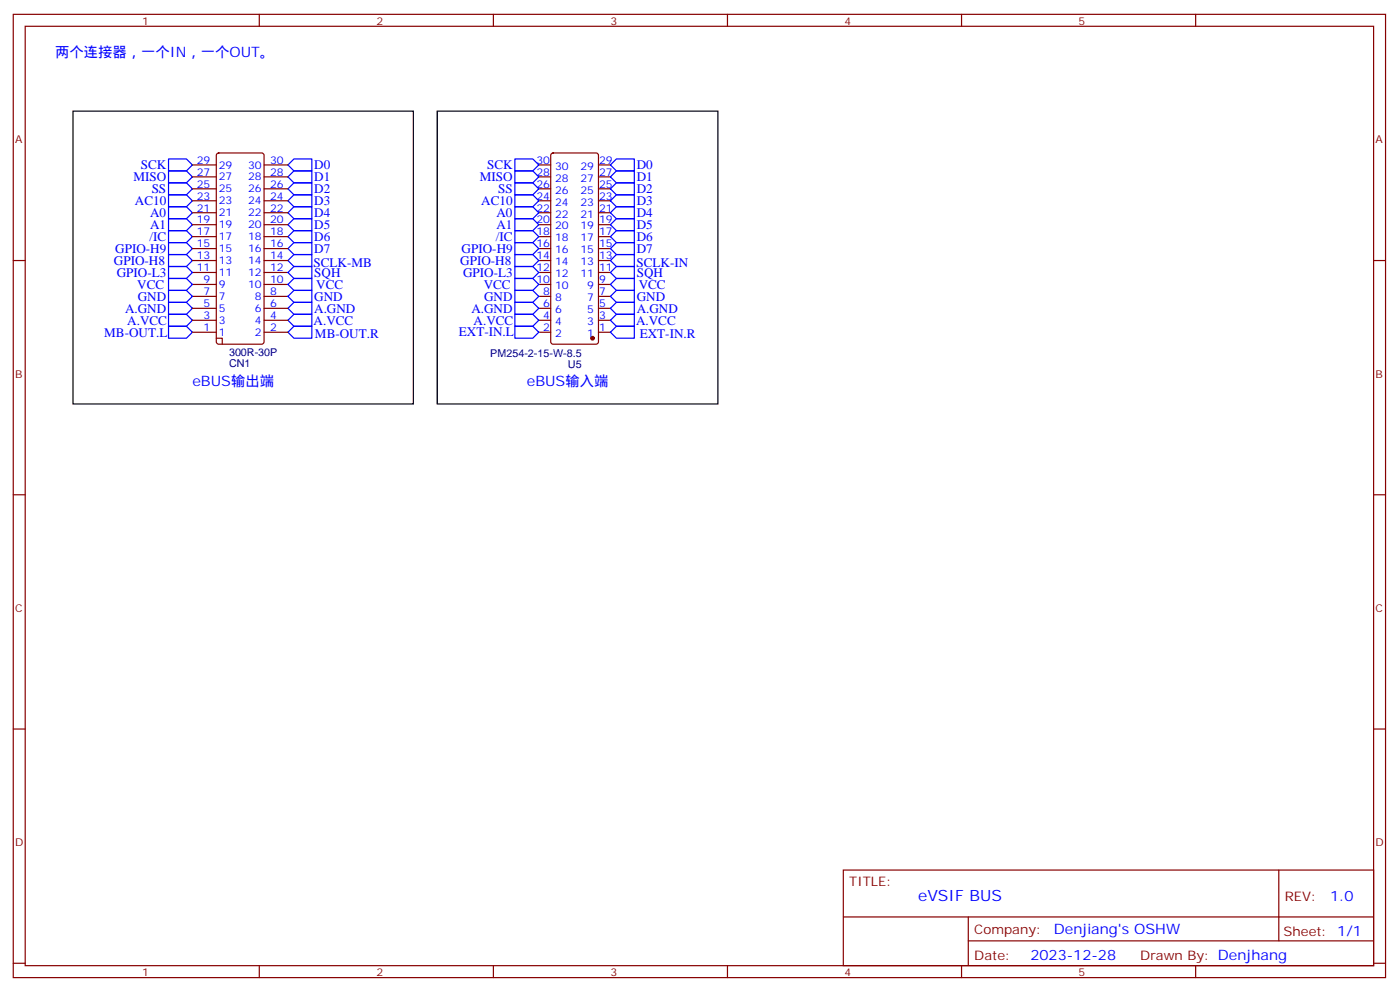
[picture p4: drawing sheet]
<svg xmlns="http://www.w3.org/2000/svg" width="414mm" height="293mm" viewBox="0 0 414 293" stroke-linecap="round" stroke-linejoin="round" font-family="sans-serif">
<g fill="none" stroke="#870000" stroke-width=".35">
<path d="M3.9 4.2h405.4v284.4h-405.4zM7.4 7.8h398.3v277.2h-398.3zM76.6 4.2v3.6M145.7 4.2v3.6M214.9 4.2v3.6M284 4.2v3.6M353.2 4.2v3.6M56.8 48.7h7.1M56.8 52.2h7.1M56.8 55.7h7.1M56.8 59.3h7.1M64.1 45.4l.5-.2h12.7l.6 .4 .1 55.3-.5 .6-12.9 .1-.7-.5v-55.2z"/>
<path d="M78 48.7h7.1M78 52.2h7.1M78 55.7h7.1M78 59.3h7.1M159.1 48.7h3.6M159.1 52.2h3.6M159.1 55.7h3.6M159.1 59.3h3.6M162.9 45.4l.5-.2h12.7l.6 .4 .1 55.3-.5 .6-12.9 .1-.7-.5v-55.2zM176.8 48.7h3.5M176.8 52.2h3.5M176.8 55.7h3.5"/>
<path d="M176.8 59.3h3.5M3.9 76.9h3.5M56.8 76.9h7.1M56.8 62.8h7.1M56.8 66.3h7.1M56.8 69.8h7.1M56.8 73.4h7.1M78 76.9h7.1M78 62.8h7.1M78 66.3h7.1M78 69.8h7.1M78 73.4h7.1"/>
<path d="M159.1 76.9h3.6M159.1 62.8h3.6M159.1 66.3h3.6M159.1 69.8h3.6M159.1 73.4h3.6M176.8 76.9h3.5M176.8 62.8h3.5M176.8 66.3h3.5M176.8 69.8h3.5M176.8 73.4h3.5M405.7 76.9h3.6M56.8 98.1h7.1"/>
<path d="M56.8 94.5h7.1M56.8 91h7.1M56.8 87.5h7.1M56.8 84h7.1M56.8 80.4h7.1M63.9 99.8h1.8v1.8M78 98.1h7.1M78 94.5h7.1M78 91h7.1M78 87.5h7.1M78 84h7.1M78 80.4h7.1"/>
<path d="M159.1 98.1h3.6M159.1 94.5h3.6M159.1 91h3.6M159.1 87.5h3.6M159.1 84h3.6M159.1 80.4h3.6M176.8 98.1h3.5M176.8 94.5h3.5M176.8 91h3.5M176.8 87.5h3.5M176.8 84h3.5M176.8 80.4h3.5"/>
<path d="M3.9 146h3.5M405.7 146h3.6M3.9 215.2h3.5M405.7 215.2h3.6M249.1 256.8h156.6v28.2h-156.6zM377.7 256.8v20.9M249.1 270.7h156.5M286 277.7h119.6M286 270.7v14.1M3.9 284.3h3.5M76.6 285v3.6M145.7 285v3.6"/>
<path d="M214.9 285v3.6M284 285v3.6M353.2 285v3.6M405.7 284.3h3.6"/>
</g>
<g fill="none" stroke="#00f" stroke-width=".35">
<path d="M49.8 57.5h5.3l1.7 1.8-1.7 1.7h-5.3zM49.8 54h5.3l1.7 1.7-1.7 1.8h-5.3zM49.8 50.4h5.3l1.7 1.8-1.7 1.8h-5.3zM49.8 46.9h5.3l1.7 1.8-1.7 1.7h-5.3zM86.8 57.5h5.3v3.5h-5.3l-1.7-1.7zM86.8 54h5.3v3.5h-5.3l-1.7-1.8zM86.8 50.4h5.3v3.6h-5.3l-1.7-1.8zM86.8 46.9h5.3v3.5h-5.3l-1.7-1.7zM152.1 46.9h5.3l1.7 1.8-1.7 1.7h-5.3zM152.1 50.4h5.3l1.7 1.8-1.7 1.8h-5.3zM152.1 54h5.3l1.7 1.7-1.7 1.8h-5.3zM152.1 57.5h5.3l1.7 1.8-1.7 1.7h-5.3z"/>
<path d="M182.1 46.9h5.3v3.5h-5.3l-1.8-1.7zM182.1 50.4h5.3v3.6h-5.3l-1.8-1.8zM182.1 54h5.3v3.5h-5.3l-1.8-1.8zM182.1 57.5h5.3v3.5h-5.3l-1.8-1.7zM49.8 64.6h5.3l1.7 1.7-1.7 1.8h-5.3zM49.8 61h5.3l1.7 1.8-1.7 1.8h-5.3zM49.8 68.1h5.3l1.7 1.7-1.7 1.8h-5.3zM49.8 75.1h5.3l1.7 1.8-1.7 1.8h-5.3zM49.8 71.6h5.3l1.7 1.8-1.7 1.7h-5.3zM49.8 78.7h5.3l1.7 1.7-1.7 1.8h-5.3zM86.8 71.6h5.3v3.5h-5.3l-1.7-1.7zM86.8 68.1h5.3v3.5h-5.3l-1.7-1.8z"/>
<path d="M86.8 64.6h5.3v3.5h-5.3l-1.7-1.8zM86.8 61h5.3v3.6h-5.3l-1.7-1.8zM86.8 75.1h5.3v3.6h-5.3l-1.7-1.8zM86.8 78.7h5.3v3.5h-5.3l-1.7-1.8zM152.1 78.7h5.3l1.7 1.7-1.7 1.8h-5.3zM152.1 71.6h5.3l1.7 1.8-1.7 1.7h-5.3zM152.1 75.1h5.3l1.7 1.8-1.7 1.8h-5.3zM152.1 68.1h5.3l1.7 1.7-1.7 1.8h-5.3zM152.1 61h5.3l1.7 1.8-1.7 1.8h-5.3zM152.1 64.6h5.3l1.7 1.7-1.7 1.8h-5.3zM182.1 78.7h5.3v3.5h-5.3l-1.8-1.8zM182.1 75.1h5.3v3.6h-5.3l-1.8-1.8z"/>
<path d="M182.1 61h5.3v3.6h-5.3l-1.8-1.8zM182.1 64.6h5.3v3.5h-5.3l-1.8-1.8zM182.1 68.1h5.3v3.5h-5.3l-1.8-1.8zM182.1 71.6h5.3v3.5h-5.3l-1.8-1.7zM49.8 89.3h5.3l1.7 1.7-1.7 1.8h-5.3zM49.8 92.8h5.3l1.7 1.7-1.7 1.8h-5.3zM49.8 96.3h5.3l1.7 1.8-1.7 1.7h-5.3zM49.8 85.7h5.3l1.7 1.8-1.7 1.8h-5.3zM49.8 82.2h5.3l1.7 1.8-1.7 1.7h-5.3zM85.1 94.5l1.7-1.7h5.3v3.5h-5.3zM86.8 89.3h5.3v3.5h-5.3l-1.7-1.8zM86.8 96.3h5.3v3.5h-5.3l-1.7-1.7z"/>
<path d="M86.8 85.7h5.3v3.6h-5.3l-1.7-1.8zM86.8 82.2h5.3v3.5h-5.3l-1.7-1.7zM152.1 82.2h5.3l1.7 1.8-1.7 1.7h-5.3zM152.1 85.7h5.3l1.7 1.8-1.7 1.8h-5.3zM152.1 92.8h5.3l1.7 1.7-1.7 1.8h-5.3zM152.1 89.3h5.3l1.7 1.7-1.7 1.8h-5.3zM152.1 96.3h5.3l1.7 1.8-1.7 1.7h-5.3zM182.1 82.2h5.3v3.5h-5.3l-1.8-1.7zM182.1 85.7h5.3v3.6h-5.3l-1.8-1.8zM182.1 92.8h5.3v3.5h-5.3l-1.8-1.8zM182.1 89.3h5.3v3.5h-5.3l-1.8-1.8zM182.1 96.3h5.3v3.5h-5.3l-1.8-1.7z"/>
</g>
<circle cx="175" cy="99.8" r=".53" fill="#870000" stroke="#870000" stroke-width=".35"/>
<path d="M21.6 32.8h100.5v86.4h-100.5zM129.2 32.8h82.9v86.4h-82.9z" fill="none" stroke="#000" stroke-width=".35"/>
<text font-size="4.6" fill="#00f" x="271.2" y="265.8">eVSIF BUS</text>
<g font-size="4.2" fill="#00f">
<text x="16.3" y="16.9">两个连接器，一个IN，一个OUT。</text>
<text x="56.8" y="113.9">eBUS输出端</text>
<text x="155.6" y="113.9">eBUS输入端</text>
<text x="392.9" y="266.1">1.0</text>
<text x="311.3" y="275.6">Denjiang's OSHW</text>
<text x="304.3" y="283.4">2023-12-28</text>
</g>
<g font-size="3.9" fill="#00f">
<text x="39.4" y="53.5">MISO</text>
<text x="41.6" y="49.9">SCK</text>
<text x="92.8" y="53.4">D1</text>
<text x="92.8" y="49.9">D0</text>
<text x="141.7" y="53.5">MISO</text>
<text x="143.9" y="49.9">SCK</text>
<text x="188.1" y="49.9">D0</text>
<text x="188.1" y="53.4">D1</text>
<text x="44.8" y="57">SS</text>
<text x="92.8" y="56.9">D2</text>
<text x="147.1" y="57">SS</text>
<text x="188.1" y="56.9">D2</text>
<text x="39.8" y="60.4">AC10</text>
<text x="44.3" y="64">A0</text>
<text x="92.8" y="64">D4</text>
<text x="92.8" y="60.4">D3</text>
<text x="142.1" y="60.4">AC10</text>
<text x="146.6" y="64">A0</text>
<text x="188.1" y="60.4">D3</text>
<text x="188.1" y="64">D4</text>
<text x="44.1" y="71.1">/IC</text>
<text x="44.3" y="67.6">A1</text>
<text x="92.8" y="71">D6</text>
<text x="92.8" y="67.5">D5</text>
<text x="146.4" y="71.1">/IC</text>
<text x="146.6" y="67.6">A1</text>
<text x="188.1" y="67.5">D5</text>
<text x="188.1" y="71">D6</text>
<text x="34.1" y="74.5">GPIO-H9</text>
<text x="92.8" y="74.5">D7</text>
<text x="136.4" y="74.5">GPIO-H9</text>
<text x="188.1" y="74.5">D7</text>
<text x="33.6" y="78.2">GPIO-H8</text>
<text x="34.5" y="81.7">GPIO-L3</text>
<text x="92.6" y="78.7">SCLK-MB</text>
<text x="92.8" y="81.7">SQH</text>
<text x="135.9" y="78.2">GPIO-H8</text>
<text x="136.8" y="81.7">GPIO-L3</text>
<text x="188" y="78.7">SCLK-IN</text>
<text x="188.1" y="81.7">SQH</text>
<text x="40.6" y="85.2">VCC</text>
<text x="40.7" y="88.7">GND</text>
<text x="92.8" y="88.7">GND</text>
<text x="93.4" y="85.2">VCC</text>
<text x="142.9" y="85.2">VCC</text>
<text x="143" y="88.7">GND</text>
<text x="188.1" y="88.7">GND</text>
<text x="188.7" y="85.2">VCC</text>
<text x="36.9" y="92.3">A.GND</text>
<text x="37.6" y="95.8">A.VCC</text>
<text x="92.6" y="95.8">A.VCC</text>
<text x="92.8" y="92.3">A.GND</text>
<text x="139.2" y="92.3">A.GND</text>
<text x="139.9" y="95.8">A.VCC</text>
<text x="187.9" y="95.8">A.VCC</text>
<text x="188.1" y="92.3">A.GND</text>
<text x="30.8" y="99.3">MB-OUT.L</text>
<text x="93" y="99.8">MB-OUT.R</text>
<text x="135.5" y="99.3">EXT-IN.L</text>
<text x="189" y="99.8">EXT-IN.R</text>
</g>
<g font-size="3.9" fill="#800">
<text x="250.9" y="261.4">TITLE:</text>
<text x="379.5" y="266.1">REV:</text>
<text x="287.8" y="275.6">Company:</text>
<text x="379.1" y="276.2">Sheet: 1/1</text>
<text x="287.8" y="283.3">Date:</text>
<text x="336.8" y="283.4">Drawn By: Denjhang</text>
</g>
<g font-size="3.2" fill="#800">
<text x="42" y="7.2">1</text>
<text x="111.2" y="7.2">2</text>
<text x="180.3" y="7.2">3</text>
<text x="249.4" y="7.2">4</text>
<text x="318.6" y="7.2">5</text>
<text x="4.4" y="42.3">A</text>
<text x="406.3" y="42.3">A</text>
<text x="4.4" y="111.5">B</text>
<text x="406.3" y="111.5">B</text>
<text x="4.4" y="180.6">C</text>
<text x="406.3" y="180.6">C</text>
<text x="4.4" y="249.8">D</text>
<text x="406.3" y="249.8">D</text>
<text x="42" y="288">1</text>
<text x="111.2" y="288">2</text>
<text x="180.3" y="288">3</text>
<text x="249.4" y="288">4</text>
<text x="318.6" y="288">5</text>
</g>
<g font-size="3.2" fill="#00f">
<text x="58.1" y="51.9">27</text>
<text x="58.1" y="48.3">29</text>
<text x="64.6" y="53.3">27</text>
<text x="64.6" y="49.7">29</text>
<text x="73.3" y="53.3">28</text>
<text x="73.3" y="49.7">30</text>
<text x="79.8" y="51.9">28</text>
<text x="79.8" y="48.3">30</text>
<text x="158.5" y="48.3">30</text>
<text x="158.5" y="51.9">28</text>
<text x="164" y="50.1">30</text>
<text x="164" y="53.6">28</text>
<text x="171.4" y="53.6">27</text>
<text x="171.4" y="50.1">29</text>
<text x="177" y="51.9">27</text>
<text x="177" y="48.3">29</text>
<text x="58.1" y="58.9">23</text>
<text x="58.1" y="55.4">25</text>
<text x="64.6" y="56.8">25</text>
<text x="73.3" y="56.8">26</text>
<text x="79.8" y="58.9">24</text>
<text x="79.8" y="55.4">26</text>
<text x="158.5" y="55.4">26</text>
<text x="158.5" y="58.9">24</text>
<text x="164" y="57.2">26</text>
<text x="171.4" y="57.2">25</text>
<text x="177" y="58.9">23</text>
<text x="177" y="55.4">25</text>
<text x="58.1" y="66">19</text>
<text x="58.1" y="62.4">21</text>
<text x="64.6" y="63.9">21</text>
<text x="64.6" y="60.3">23</text>
<text x="73.3" y="63.9">22</text>
<text x="73.3" y="60.3">24</text>
<text x="79.8" y="66">20</text>
<text x="79.8" y="62.4">22</text>
<text x="158.5" y="62.4">22</text>
<text x="158.5" y="66">20</text>
<text x="164" y="60.7">24</text>
<text x="164" y="64.2">22</text>
<text x="171.4" y="64.2">21</text>
<text x="171.4" y="60.7">23</text>
<text x="177" y="66">19</text>
<text x="177" y="62.4">21</text>
<text x="58.1" y="69.5">17</text>
<text x="64.6" y="70.9">17</text>
<text x="64.6" y="67.4">19</text>
<text x="73.3" y="70.9">18</text>
<text x="73.3" y="67.4">20</text>
<text x="79.8" y="69.5">18</text>
<text x="158.5" y="69.5">18</text>
<text x="164" y="67.7">20</text>
<text x="164" y="71.3">18</text>
<text x="171.4" y="71.3">17</text>
<text x="171.4" y="67.7">19</text>
<text x="177" y="69.5">17</text>
<text x="58.1" y="76.6">13</text>
<text x="58.1" y="73">15</text>
<text x="64.6" y="78">13</text>
<text x="64.6" y="74.4">15</text>
<text x="73.3" y="78">14</text>
<text x="73.3" y="74.4">16</text>
<text x="79.8" y="76.6">14</text>
<text x="79.8" y="73">16</text>
<text x="158.5" y="73">16</text>
<text x="158.5" y="76.6">14</text>
<text x="164" y="74.8">16</text>
<text x="171.4" y="74.8">15</text>
<text x="177" y="76.6">13</text>
<text x="177" y="73">15</text>
<text x="58.1" y="80.1">11</text>
<text x="60.1" y="83.6">9</text>
<text x="64.6" y="81.5">11</text>
<text x="73.3" y="81.5">12</text>
<text x="79.8" y="83.6">10</text>
<text x="79.8" y="80.1">12</text>
<text x="158.5" y="80.1">12</text>
<text x="158.5" y="83.6">10</text>
<text x="164" y="78.3">14</text>
<text x="164" y="81.8">12</text>
<text x="171.4" y="81.8">11</text>
<text x="171.4" y="78.3">13</text>
<text x="177" y="83.6">9</text>
<text x="177" y="80.1">11</text>
<text x="60.1" y="87.1">7</text>
<text x="64.6" y="88.5">7</text>
<text x="64.6" y="85">9</text>
<text x="73.3" y="85">10</text>
<text x="75.3" y="88.5">8</text>
<text x="79.8" y="87.1">8</text>
<text x="160.5" y="87.1">8</text>
<text x="164" y="85.4">10</text>
<text x="164" y="88.9">8</text>
<text x="173.5" y="88.9">7</text>
<text x="173.5" y="85.4">9</text>
<text x="177" y="87.1">7</text>
<text x="60.1" y="94.2">3</text>
<text x="60.1" y="90.7">5</text>
<text x="64.6" y="95.6">3</text>
<text x="64.6" y="92.1">5</text>
<text x="75.3" y="95.6">4</text>
<text x="75.3" y="92.1">6</text>
<text x="79.8" y="94.2">4</text>
<text x="79.8" y="90.7">6</text>
<text x="160.5" y="90.7">6</text>
<text x="160.5" y="94.2">4</text>
<text x="164" y="92.4">6</text>
<text x="164" y="96">4</text>
<text x="173.5" y="96">3</text>
<text x="173.5" y="92.4">5</text>
<text x="177" y="94.2">3</text>
<text x="177" y="90.7">5</text>
<text x="60.1" y="97.7">1</text>
<text x="64.6" y="99.1">1</text>
<text x="75.3" y="99.1">2</text>
<text x="79.8" y="97.7">2</text>
<text x="160.5" y="97.7">2</text>
<text x="164" y="99.5">2</text>
<text x="173.5" y="99.5">1</text>
<text x="177" y="97.7">1</text>
</g>
<g font-size="3.2" fill="#000080">
<text x="67.7" y="105.2">300R-30P</text>
<text x="144.8" y="105.3">PM254-2-15-W-8.5</text>
<text x="67.7" y="108.4">CN1</text>
<text x="167.8" y="108.5">U5</text>
</g>
</svg>
